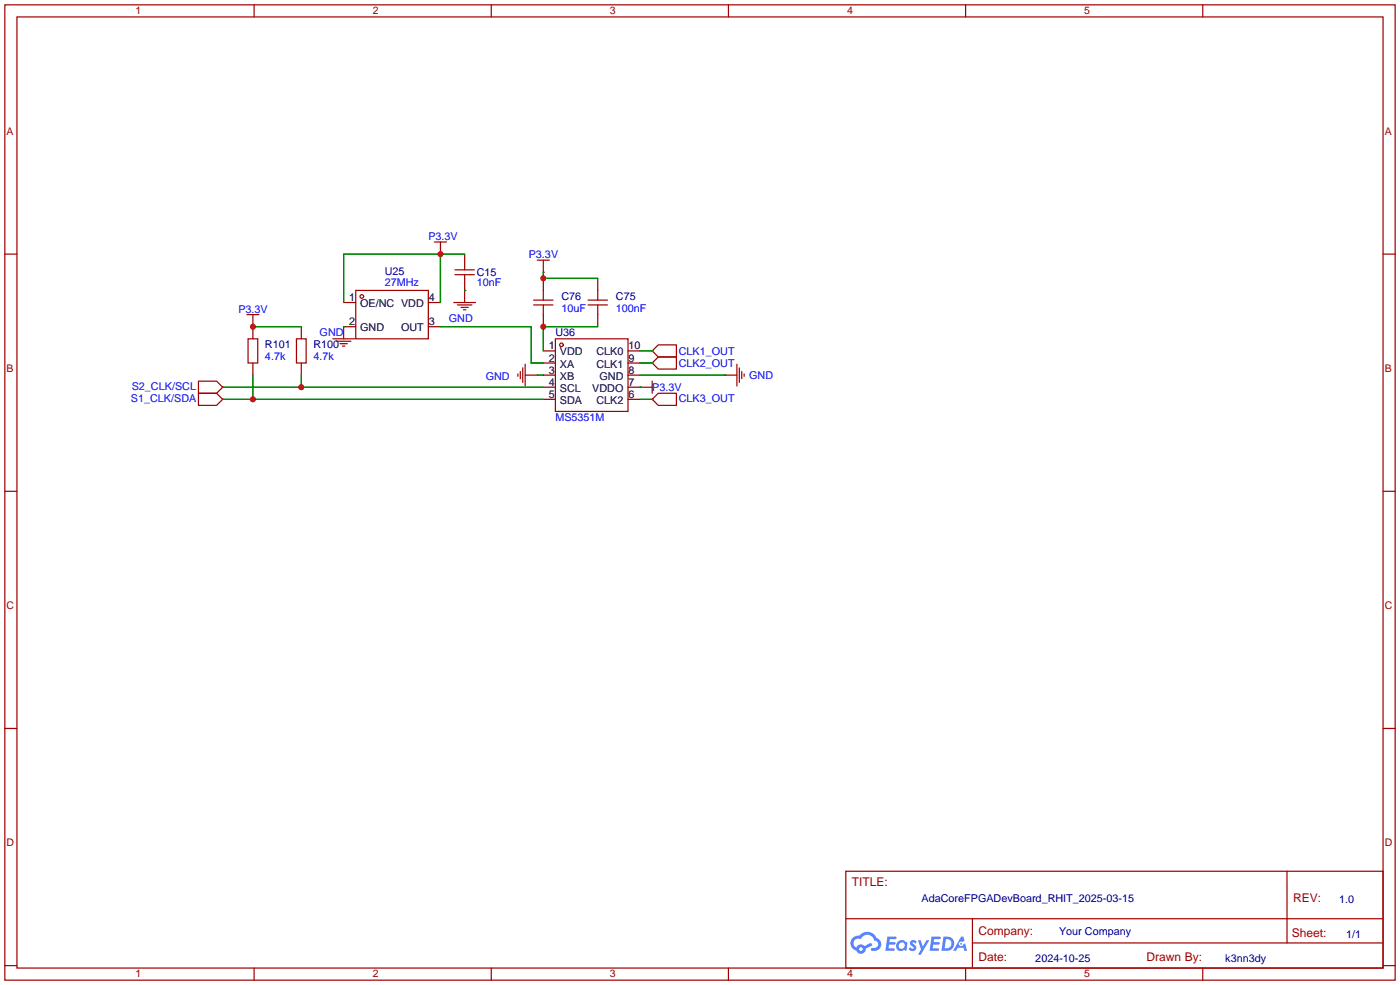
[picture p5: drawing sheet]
<svg xmlns="http://www.w3.org/2000/svg" width="294mm" height="207mm" viewBox="0 0 294 207" stroke-linecap="round" stroke-linejoin="round" font-family="sans-serif">
<g fill="none" stroke="#a10000" stroke-width=".25">
<path d="M1 1h291.9v204.7h-291.9zM3.6 3.6h286.7v199.6h-286.7zM53.3 1v2.6M103.1 1v2.6M152.9 1v2.6M202.7 1v2.6M252.5 1v2.6M1 53.3h2.6M290.3 53.3h2.6M1 103.1h2.6M290.3 103.1h2.6M1 152.9h2.6"/>
<path d="M290.3 152.9h2.6M177.5 182.9h112.8v20.3h-112.8zM177.6 192.8h112.6M204.1 197.9h86.1M204.1 192.8v10.2M270.2 182.9v15M1 202.7h2.6M53.3 203.2v2.5M103.1 203.2v2.5M152.9 203.2v2.5M202.7 203.2v2.5M252.5 203.2v2.5"/>
<path d="M290.3 202.7h2.6"/>
</g>
<g fill="#5487ff">
<path d="M191.2 197.5l.5-.2 .4 .1 .3 .3-.2 .4a.33 .33 0 0 0-.3-.3 .33 .33 0 0 0-.4 .1l.1 .1a.86 .86 0 0 1 .7 .7 .86 .86 0 0 1-.3 .8l-.7 .1-.6-.4 .4-.4 .5 .3 .2-.1v-.2a.88 .88 0 0 1-.6-1.3z"/>
<path d="M192.7 197.4h.6l.4 1.3 .8-1.3h.6l-1.8 3h-.6l.6-1.1z"/>
<path d="M186.3 196.6h1.6l.3 .1-.1 .4h-1.3l-.1 .6h1.1l.2 .3-.3 .3h-1.1l-.1 .8h1.2l.1 .2-.1 .2-1.8 .1z"/>
<path d="M195.6 196.6h1.6l.2 .1v.4h-1.3l-.1 .6h1.1l.2 .3-.3 .3h-1.1l-.1 .8h1.2l.1 .2-.1 .2-1.9 .1z"/>
<path d="M201.7 196.6h.5l.3 .9-.5 .2a.5 .5 0 0 0-.7 .2 .5 .5 0 0 0 .3 .7 .5 .5 0 0 0 .6-.4l.4-.2 .4 1.6h-.6l-.1-.7h-1.2l-.4 .7h-.6z"/>
<path d="M198 196.6l-.4 3h1a1.51 1.51 0 0 0 1.7-1.5 1.51 1.51 0 0 0-1.8-1.5zM198.6 197.1a1.02 1.02 0 0 1 1.1 1.2 1.02 1.02 0 0 1-1.4 .8z"/>
<path d="M188.5 197.6a1.11 1.11 0 0 0-.3 1.6 1.11 1.11 0 0 0 1.6 .2l.5 .2 .2-1.7-.4-.2a1.02 1.02 0 0 0-1.6-.1zM188.6 198.5a.67 .67 0 0 1 1.3 0 .67 .67 0 0 1-1.3 0z"/>
<path d="M179 196.9a1.58 1.58 0 0 0 .8 2.6 1.01 1.01 0 0 0 1.1 .7 1.01 1.01 0 0 0 .8-1.1l1.4-.7-.3-.5-1.3 .7a1.03 1.03 0 0 0-1.7 .3 1 1 0 0 1-.5-1.4 1 1 0 0 1 1.4-.3 1.49 1.49 0 0 1 1.5-1 1.49 1.49 0 0 1 1.4 1.2 .82 .82 0 0 1 .7 1.1 .82 .82 0 0 1-1.2 .5l-.3 .1v.3a1.4 1.4 0 0 0 2-.6 1.4 1.4 0 0 0-.8-1.9 2.19 2.19 0 0 0-3.7-.5l-.8 .1zM180.3 199.2a.4 .4 0 0 1 .8 0 .4 .4 0 0 1-.8 0z"/>
<circle cx="201.8" cy="198.1" r=".19"/>
</g>
<g fill="none" stroke="#a10000" stroke-width=".25">
<path d="M91.2 50.8h2.5M92.5 50.8v2.5M95.5 57.7h4.1M95.5 56.6h4.1M97.5 55.9v.7M97.5 57.7v.7M112.8 54.6h2.5M114 54.6v2.6M51.8 66h2.6M52.1 71.1h2v5.1h-2zM53.1 66v2.6M62.2 71.1h2.1v5.1h-2.1z"/>
<path d="M69.8 71.1h4.6M70.6 71.6h3.1M71.4 72.1h1.5M71.9 72.6h.5M72.1 68.6v2.5M74.7 61h15.2v10.1h-15.2zM95.2 63.5h4.6M96 64h3.1M96.8 64.5h1.5M97.3 65h.5M97.5 61v2.5M108.7 78.5v.5"/>
<path d="M109.2 78v1.5M109.7 77.2v3.1M110.2 78.7h2.6M110.2 76.5v4.5M112 64h4.1M112 63h4.1M114 61v2M114 64v2M116.6 71.1h15.2v15.3h-15.2zM123.4 64h4.1M123.4 63h4.1M125.5 61v2"/>
<path d="M125.5 64v2M136.9 73.7l1.3-1.3h3.8v2.5h-3.8zM136.9 76.2l1.3-1.3h3.8v2.6h-3.8zM152.1 78.7h2.6M154.7 76.5v4.5M155.2 77.2v3.1M155.7 78v1.5M156.2 78.5v.5M41.7 82.6h3.8l1.2 1.2-1.2 1.3h-3.8zM41.7 80h3.8l1.2 1.3-1.2 1.3h-3.8zM134.4 81.3h2.5M136.9 83.8l1.3-1.2h3.8v2.5h-3.8z"/>
<path d="M136.9 80v2.6"/>
<circle cx="75.9" cy="62.2" r=".38"/>
<circle cx="117.9" cy="72.4" r=".38"/>
</g>
<g fill="none" stroke="#870000" stroke-width=".25">
<path d="M92.5 53.3h.1M97.5 53.3v2.6M97.5 58.4v2.6M114 57.2h.1M114 58.4v2.6M125.5 58.4v2.6M53.1 68.6h.1M53.1 68.6v2.5M53.1 76.2v2.5M63.2 68.6v2.5M63.2 76.2v2.5M72.1 68.6h.1"/>
<path d="M72.1 63.5h2.6M72.1 68.6h2.6M89.9 63.5h2.6M89.9 68.6h2.6M97.5 61h.1M112.8 78.7h.1M114 73.7h2.6M114 76.2h2.6M114 78.7h2.6M114 66v2.6M125.5 66v2.6M131.8 73.7h2.6"/>
<path d="M131.8 76.2h2.6M131.8 78.7h2.6M136.9 73.7h.1M136.9 76.2h.1M152.1 78.7h.1M46.7 83.8h.1M46.7 81.3h.1M114 81.3h2.6M114 83.8h2.6M131.8 81.3h2.6M131.8 83.8h2.6M134.4 81.3h.1"/>
<path d="M136.9 83.8h.1"/>
</g>
<g fill="none" stroke="#008700" stroke-width=".25">
<path d="M92.5 53.3v10.2M97.5 53.3h-25.4v10.2M114 57.2v1.2h11.5M53.1 68.6h10.1M53.1 78.7v5.1M63.2 78.7v2.6M72.1 68.6h.1M92.5 68.6h19v7.6h2.5M97.5 61h.1M112.8 78.7h1.2M125.5 68.6h-11.5v5.1M134.4 78.7h17.7"/>
<path d="M134.4 73.7h2.5M134.4 76.2h2.5M46.7 83.8h67.3M46.7 81.3h67.3M134.4 81.3h.1M134.4 83.8h2.5"/>
</g>
<g fill="#c00">
<circle cx="92.5" cy="53.3" r=".63"/>
<circle cx="53.1" cy="83.8" r=".63"/>
<circle cx="63.2" cy="81.3" r=".63"/>
<circle cx="53.1" cy="68.6" r=".63"/>
<circle cx="114" cy="58.4" r=".63"/>
<circle cx="114" cy="68.6" r=".63"/>
</g>
<g font-size="2.5" fill="#a00000">
<text x="178.8" y="186">TITLE:</text>
<text x="271.4" y="189.3">REV:</text>
<text x="205.4" y="196.2">Company:</text>
<text x="271.2" y="196.6">Sheet:</text>
<text x="205.4" y="201.7">Date:</text>
<text x="240.7" y="201.8">Drawn By:</text>
</g>
<g font-size="2.3" fill="#00f">
<text x="89.9" y="50.4">P3.3V</text>
<text x="80.8" y="60">27MHz</text>
<text x="111" y="54.2">P3.3V</text>
<text x="50" y="65.6">P3.3V</text>
<text x="100.1" y="60">10nF</text>
<text x="117.9" y="65.5">10uF</text>
<text x="129.3" y="65.5">100nF</text>
<text x="67.1" y="70.6">GND</text>
<text x="94.2" y="67.6">GND</text>
<text x="55.6" y="75.7">4.7k</text>
<text x="65.8" y="75.7">4.7k</text>
<text x="142.5" y="74.6">CLK1_OUT</text>
<text x="142.5" y="77.1">CLK2_OUT</text>
<text x="27.7" y="81.8">S2_CLK/SCL</text>
<text x="101.9" y="79.8">GND</text>
<text x="136.9" y="82">P3.3V</text>
<text x="157.3" y="79.5">GND</text>
<text x="27.5" y="84.3">S1_CLK/SDA</text>
<text x="116.6" y="88.4">MS5351M</text>
<text x="142.5" y="84.4">CLK3_OUT</text>
</g>
<g font-size="2.3" fill="#000080">
<text x="80.8" y="57.7">U25</text>
<text x="100.1" y="57.9">C15</text>
<text x="117.9" y="63">C76</text>
<text x="129.3" y="63">C75</text>
<text x="116.6" y="70.6">U36</text>
<text x="55.6" y="73.1">R101</text>
<text x="65.8" y="73.1">R100</text>
<text x="193.5" y="189.3">AdaCoreFPGADevBoard_RHIT_2025-03-15</text>
<text x="281.1" y="189.4">1.0</text>
<text x="222.3" y="196.3">Your Company</text>
<text x="282.6" y="196.9">1/1</text>
<text x="217.3" y="202">2024-10-25</text>
<text x="257.2" y="201.9">k3nn3dy</text>
</g>
<g font-size="2.3">
<text x="73.3" y="63.2">1</text>
<text x="75.6" y="64.5">OE/NC VDD</text>
<text x="90" y="63.2">4</text>
<text x="73.3" y="68.3">2</text>
<text x="75.6" y="69.5">GND</text>
<text x="84.2" y="69.5">OUT</text>
<text x="90" y="68.3">3</text>
<text x="115.2" y="73.3">1</text>
<text x="115.2" y="75.9">2</text>
<text x="117.5" y="74.6">VDD</text>
<text x="117.5" y="77.2">XA</text>
<text x="125.2" y="77.2">CLK1</text>
<text x="125.2" y="74.6">CLK0</text>
<text x="132" y="75.9">9</text>
<text x="132" y="73.3">10</text>
<text x="115.2" y="78.4">3</text>
<text x="115.2" y="81">4</text>
<text x="115.2" y="83.5">5</text>
<text x="117.5" y="79.7">XB</text>
<text x="117.5" y="82.2">SCL</text>
<text x="124.3" y="82.2">VDDO</text>
<text x="125.8" y="79.7">GND</text>
<text x="132" y="83.5">6</text>
<text x="132" y="81">7</text>
<text x="132" y="78.4">8</text>
<text x="117.5" y="84.8">SDA</text>
<text x="125.2" y="84.8">CLK2</text>
</g>
<g font-size="2.2" fill="#a00000">
<text x="28.4" y="3">1</text>
<text x="78.2" y="3">2</text>
<text x="128" y="3">3</text>
<text x="177.8" y="3">4</text>
<text x="227.6" y="3">5</text>
<text x="1.4" y="28.3">A</text>
<text x="290.7" y="28.3">A</text>
<text x="1.4" y="78">B</text>
<text x="290.7" y="78">B</text>
<text x="1.4" y="127.8">C</text>
<text x="290.7" y="127.8">C</text>
<text x="1.4" y="177.6">D</text>
<text x="290.7" y="177.6">D</text>
<text x="28.4" y="205.2">1</text>
<text x="78.2" y="205.2">2</text>
<text x="128" y="205.2">3</text>
<text x="177.8" y="205.2">4</text>
<text x="227.6" y="205.2">5</text>
</g>
</svg>
